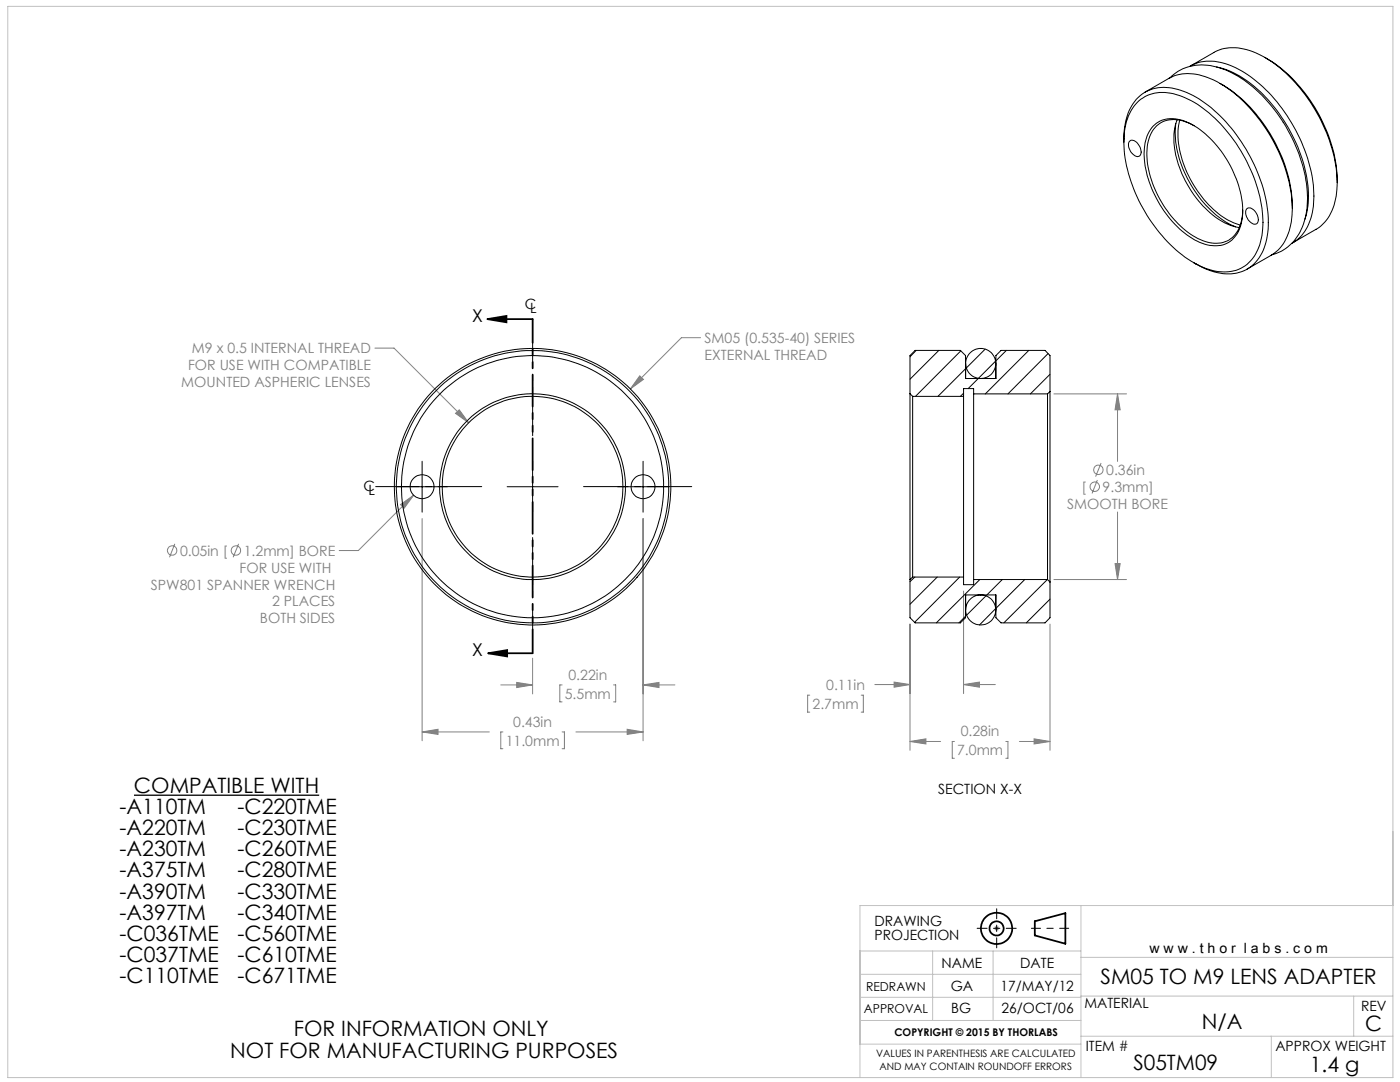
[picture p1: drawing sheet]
<svg xmlns="http://www.w3.org/2000/svg" width="279mm" height="216mm" viewBox="0 0 279 216" stroke-linecap="round" stroke-linejoin="round" font-family="sans-serif">
<g fill="none" stroke="#000" stroke-width=".35">
<path d="M97.3 63.7h9M97.3 63.7l3.8-.7v1.3zM97.4 130.4h8.9M97.4 130.4l3.8-.7v1.3zM206.5 183.8l6.1-1.6v6.1l-6.1-1.6z"/>
<circle cx="198.9" cy="185.2" r="3.1"/>
<circle cx="198.9" cy="185.2" r="1.4"/>
</g>
<g fill="none" stroke="#808080" stroke-width=".2">
<path d="M74.8 69.5h3.8l14.9 14.8M127.7 75l.7 .7-2.6 1.9zM139.8 67.4h-3.8l-10.2 10.2M210.3 78.6h14.5M223 78.6l.6 3.2h-1.1zM223 78.6v13.5M82.6 98.8l-11.1 11.1h-3.8M90.9 82.5l.8-.7 1.8 2.5zM219 95.8l-1.1 2.7M219.7 92.4l-1 2.7M34.9 108.5l-1.1 2.7M47.6 108.5l-1.1 2.7"/>
<path d="M79.9 100.7l2.7-1.9-2 2.6zM84.2 103.5v44.3M128.3 103.5v44.3M192.3 117.9v20.5M210.3 115.6h14.5M222.5 112.5h1.1l-.6 3.1zM223 102.2v13.4M99.9 136.7h6.4M103.1 136.2l3.2 .5-3.2 .5zM106.3 131.3v7.2M112.2 136.7h-.5v3.4h.5M122.4 136.7h.5v3.4h-.5"/>
<path d="M128.3 136.7l3.2-.5v1zM128.3 136.7h6.4M161.6 138.7h-.4v3.4h.4M171.9 138.7h.4v3.4h-.4M174.6 136.6h7M178.4 136.1l3.2 .5-3.2 .5zM181.6 124.5v25.2M192.3 136.6l3.2-.5v1zM192.3 136.6h6.3M209.5 124.5v25.2M84.2 146l3.2-.5v1zM84.2 146h13.4"/>
<path d="M100.4 146h-.5v3.4h.5M112.2 146h.4v3.4h-.4M114.9 146h13.4M125.2 145.5l3.1 .5-3.1 .5zM181.6 148l3.2-.6v1zM181.6 148h6.1M190.5 148h-.5v3.3h.5M200.7 148h.5v3.3h-.5M203.4 148h6.1M206.4 147.4l3.1 .6-3.1 .4zM198.4 185.2h1M198.5 184.9l.7 .7"/>
<path d="M198.9 184.7v1M199.2 184.9l-.7 .7"/>
<circle cx="218.5" cy="97.1" r=".95"/>
<circle cx="219.2" cy="93.7" r=".94"/>
<circle cx="34.4" cy="109.9" r=".95"/>
<circle cx="47.1" cy="109.9" r=".95"/>
</g>
<path d="M205.8 185.2h7.5" fill="none" stroke="#000" stroke-width=".2" stroke-dasharray="15.2 1.3 1.3 1.3" stroke-dashoffset="13.4"/>
<path d="M195 185.2h7.8M198.9 181.3v7.8" fill="none" stroke="#000" stroke-width=".2" stroke-dasharray="15.2 1.3 1.3 1.3" stroke-dashoffset="13.2"/>
<g fill="none" stroke="#c0c0c0" stroke-width=".2">
<path d="M1.6 1.3h276.4v213.7h-276.4zM171.6 189.8h44.1M171.6 199h44.1M171.6 194.4h44.1M186.1 189.8v13.8M198.2 189.8v13.8M215.7 198.8h62.3M215.7 180.7v34.3M215.7 191h62.3M270.2 198.8v8M278 180.7h-106.4v34.3M171.6 203.6h44.1"/>
<path d="M171.6 208.4h44.1M215.7 206.8h62.3M253.7 206.8v8.2"/>
</g>
<path d="M26.7 158.7h37" fill="none" stroke="#000" stroke-width=".26"/>
<path d="M106.3 86.9v-23.2" fill="none" stroke="#000" stroke-width=".2" stroke-dasharray="15.2 1.3 1.3 1.3" stroke-dashoffset="5.5"/>
<path d="M96.1 97.1h-21.1" fill="none" stroke="#000" stroke-width=".2" stroke-dasharray="15.2 1.3 1.3 1.3" stroke-dashoffset="6.6"/>
<path d="M106.3 107.3v22.7" fill="none" stroke="#000" stroke-width=".2" stroke-dasharray="15.2 1.3 1.3 1.3" stroke-dashoffset="5.8"/>
<path d="M116.5 97.1h21.5" fill="none" stroke="#000" stroke-width=".2" stroke-dasharray="15.2 1.3 1.3 1.3" stroke-dashoffset="6.4"/>
<path d="M79.2 97.1h10.1M84.2 92v10.2M101.2 97.1h10.2M106.3 92v10.2M123.3 97.1h10.1M128.3 92v10.2" fill="none" stroke="#000" stroke-width=".2"/>
<path d="M106.3 63.7v66.6" fill="none" stroke="#000" stroke-width=".35" stroke-dasharray="6.3 1.3 1.3 1.3 1.3 1.3" stroke-dashoffset="1.6"/>
<path d="M97.3 63.7l3.8-.7v1.3zM97.4 130.4l3.8-.7v1.3z" fill="#000"/>
<path d="M90.9 82.5l2.6 1.8-1.8-2.5zM103.1 136.2l3.2 .5-3.2 .5zM128.3 136.7l3.2-.5v1zM125.2 145.5l3.1 .5-3.1 .5zM84.2 146l3.2-.5v1zM127.7 75l-1.9 2.6 2.6-1.9zM79.9 100.7l.7 .7 2-2.6zM222.5 112.5h1.1l-.6 3.1zM223 78.6l.6 3.2h-1.1zM178.4 136.1l3.2 .5-3.2 .5zM192.3 136.6l3.2-.5v1zM181.6 148l3.2-.6v1zM206.4 147.4l3.1 .6-3.1 .4z" fill="#808080"/>
<g fill="none" stroke="#000" stroke-width=".2">
<path d="M228.5 18.4l4.8-2.8a9.1 9.1 0 0 1 8.4 .1 28 28 0 0 1 12.6 12.8 29.8 29.8 0 0 1 3.6 13.1M233.4 15.6a9.6 9.6 0 0 1 10.6-1.8 26.1 26.1 0 0 1 12.3 10.9 28.2 28.2 0 0 1 4.5 16.9 10.4 10.4 0 0 1-5.6 8.7l-1.4 .5M237.5 13.2a9.5 9.5 0 0 1 9.1 .3 29.5 29.5 0 0 1 12.8 14.1 24.3 24.3 0 0 1 2.4 15.4 8.5 8.5 0 0 1-4 5.5M237.6 13.2l4.7-2.7a9.4 9.4 0 0 1 8.9 .3 29.7 29.7 0 0 1 13.2 14.9 26.8 26.8 0 0 1 2.5 10.7M242.8 13.4a20.9 20.9 0 0 1 11.5 7.9 30.1 30.1 0 0 1 6.8 18.5l-.2 2-.4 1.9M243.5 16.7a29.9 29.9 0 0 1 12.9 16 26.4 26.4 0 0 1 1.5 8.9M252.4 11.5a30.7 30.7 0 0 1 14.1 20.7l.4 4.2M224.3 28.4a11.5 11.5 0 0 1 3.2-9.3 8 8 0 0 1 8.2-1.1 24.1 24.1 0 0 1 11.6 9.6 29.5 29.5 0 0 1 5.8 18.2 9.5 9.5 0 0 1-4.4 8 9.9 9.9 0 0 1-9.4-.8l-1.1-.6M225.4 28.2a1.28 1.28 0 0 1 1.9 .8 1.49 1.49 0 0 1 0 2.2 2.15 2.15 0 0 1-2.1-2.1v-.6zM226.9 20.5a8 8 0 0 1 9-1.2 24.5 24.5 0 0 1 10.8 9.3 29.2 29.2 0 0 1 5.3 16.4 9.6 9.6 0 0 1-4 8.3 9.1 9.1 0 0 1-8.5-.2 28.1 28.1 0 0 1-12.2-13 24.2 24.2 0 0 1-2.6-15.3 9.4 9.4 0 0 1 2.2-4.3zM230.2 25.2a5.8 5.8 0 0 1 6.7-.8 20 20 0 0 1 9.6 10.7 14.1 14.1 0 0 1 .7 11 5.2 5.2 0 0 1-6.8 2.6 18 18 0 0 1-9.6-9.1 17.9 17.9 0 0 1-2.3-11.1 6.9 6.9 0 0 1 1.7-3.3zM234.7 24.6a20.8 20.8 0 0 0 4.6 14.7 17.8 17.8 0 0 0 7.3 6"/>
<path d="M234.9 23.9a13.9 13.9 0 0 0 .8 10.2 19.9 19.9 0 0 0 9.2 10.6l2.4 .7M235.4 24a17.2 17.2 0 0 0 2.5 12.3 17.8 17.8 0 0 0 9.3 8.5l.3 .1M238.3 25.1a6.6 6.6 0 0 0-6.8-.5 7 7 0 0 0-2.6 6.4 21.1 21.1 0 0 0 10.1 16.6 6 6 0 0 0 7.2-.5 7.6 7.6 0 0 0 1.8-5.2M266.9 36.4a10.9 10.9 0 0 1-3.6 9l-5.3 3M248.8 41.7a1.31 1.31 0 0 1 1.9 .8 1.84 1.84 0 0 1 .1 2.1 1.73 1.73 0 0 1-2-1.3 1.84 1.84 0 0 1 0-1.6zM257.9 41.6a11.1 11.1 0 0 1-3.2 8.6l-1 .7-4.8 2.8M181.6 78.6v37M181.6 78.6l.5 .5M182.1 79.1v36M182.1 79.1h10.2M182.8 69.9l-1.2 1.3M187.4 69.9l-5.8 5.8"/>
<path d="M191.7 70l-9 9.1M192.3 78.5l-.6 .6M192.3 79.1v36M192.7 73.6l-5.5 5.5M192.7 72.5v3M194.3 78.6v37M194.3 78.6h14.8M194.3 78.6v-1.1h-2v1.6M196.6 69.7l-3.7 3.7M198.7 72.1l-5.5 5.4M198.7 72.5v3M200.8 69.9l-2 2.1"/>
<path d="M205.3 69.9l-8.7 8.7M209.1 78.6v37M209.2 70.6l-8 8M209.5 74.7l-3.9 3.9M209.5 78.1v38M209.5 78.1v-7.2l-.9-1h-8.8l-1 1v4.6h-6.1v-4.6l-1-1h-9.1l-1 1v7.7M209.5 78.1l-.4 .5M181.6 115.6v7.7l1 1h9.1l1-1v-4.6h6.1v4.6l1 1h8.8l.9-1v-7.2M182.1 115.1l-.5 .5M182.1 115.1h10.2M182.6 115.1l-1 1M187 115.1l-5.4 5.5"/>
<path d="M191.5 115.1l-9 9.1M192.3 115.1v1.6h2v-1.1M192.7 118.7v3M194.3 115.6h14.8M195.5 115.6l-8.6 8.7M196.8 118.9l-3.9 3.9M198.7 118.7v3M200 115.6l-3 3.1M204.5 115.6l-5.7 5.8M209 115.6l-8.7 8.7M209.1 115.6l.4 .5M209.5 119.6l-4.7 4.7"/>
<path d="M192.7 123l-1.3 1.3M198.7 121.4l-3.2 3.3"/>
<circle cx="195.7" cy="72.5" r="3"/>
<circle cx="84.2" cy="97.1" r="2.39"/>
<circle cx="106.3" cy="97.1" r="26.2"/>
<circle cx="106.3" cy="97.1" r="18.5"/>
<circle cx="106.3" cy="97.1" r="18"/>
<circle cx="106.3" cy="97.1" r="27.2"/>
<circle cx="106.3" cy="97.1" r="27.6"/>
<circle cx="128.3" cy="97.1" r="2.39"/>
<circle cx="195.7" cy="121.7" r="3"/>
</g>
<g font-size="4.2">
<text x="26.7" y="158.2">COMPATIBLE WITH</text>
<text x="23.8" y="162.4">-A110TM</text>
<text x="23.8" y="166.6">-A220TM</text>
<text x="47.4" y="162.4">-C220TME</text>
<text x="47.4" y="166.6">-C230TME</text>
<text x="23.8" y="170.8">-A230TM</text>
<text x="47.4" y="170.8">-C260TME</text>
<text x="23.8" y="175.1">-A375TM</text>
<text x="23.8" y="179.3">-A390TM</text>
<text x="47.4" y="175.1">-C280TME</text>
<text x="47.4" y="179.3">-C330TME</text>
<text x="23.8" y="183.5">-A397TM</text>
<text x="47.4" y="183.5">-C340TME</text>
<text x="23.8" y="187.8">-C036TME</text>
<text x="23.8" y="192">-C037TME</text>
<text x="47.4" y="187.8">-C560TME</text>
<text x="47.4" y="192">-C610TME</text>
<text x="23.8" y="196.2">-C110TME</text>
<text x="47.4" y="196.2">-C671TME</text>
<text x="219.6" y="196.3">SM05 TO M9 LENS ADAPTER</text>
<text x="58.6" y="206.8">FOR INFORMATION ONLY</text>
<text x="239.8" y="205.3">N/A</text>
<text x="272.5" y="205.8">C</text>
<text x="45.9" y="211">NOT FOR MANUFACTURING PURPOSES</text>
<text x="226.2" y="213.6">S05TM09</text>
<text x="261.4" y="213.9">1.4 g</text>
</g>
<g font-size="3.5">
<text x="94.2" y="64.3">X</text>
<text x="94.2" y="130.9">X</text>
</g>
<g font-size="2.8">
<text x="104.7" y="61.6">C</text>
<text x="105.8" y="62.4">L</text>
<text x="72.5" y="97.9">C</text>
<text x="73.6" y="98.7">L</text>
<text x="187.2" y="158.5">SECTION X-X</text>
<text x="174.5" y="184.8">DRAWING</text>
<text x="174.5" y="187.6">PROJECTION</text>
<text x="229.4" y="190.2">w w w . t h o r l a b s . c o m</text>
<text x="187.9" y="193.2">NAME</text>
<text x="189.7" y="197.7">GA</text>
<text x="199.7" y="197.7">17/MAY/12</text>
<text x="203.6" y="193.2">DATE</text>
<text x="189.8" y="202.2">BG</text>
<text x="199.9" y="202.2">26/OCT/06</text>
<text x="216.4" y="201.2">MATERIAL</text>
<text x="271.6" y="201.8">REV</text>
<text x="216.7" y="209.7">ITEM #</text>
<text x="254.5" y="209.7">APPROX WEIGHT</text>
</g>
<g font-size="2.8" fill="#808080">
<text x="38.3" y="70.5">M9 x 0.5 INTERNAL THREAD</text>
<text x="140.6" y="68.5">SM05 (0.535-40) SERIES</text>
<text x="140.6" y="71.8">EXTERNAL THREAD</text>
<text x="36.2" y="77.2">MOUNTED ASPHERIC LENSES</text>
<text x="37.5" y="73.9">FOR USE WITH COMPATIBLE</text>
<text x="220.8" y="94.8">0.36in</text>
<text x="213" y="101.5">SMOOTH BORE</text>
<text x="215.9" y="98.2">[</text>
<text x="220.1" y="98.2">9.3mm]</text>
<text x="35.9" y="110.9">0.05in [</text>
<text x="48.7" y="110.9">1.2mm] BORE</text>
<text x="30.1" y="117.6">SPW801 SPANNER WRENCH</text>
<text x="47.8" y="114.3">FOR USE WITH</text>
<text x="51.9" y="124.4">BOTH SIDES</text>
<text x="54.3" y="121">2 PLACES</text>
<text x="113.4" y="135.6">0.22in</text>
<text x="164.9" y="137.7">0.11in</text>
<text x="112.7" y="139.4">5.5mm</text>
<text x="162.2" y="141.5">2.7mm</text>
<text x="100.9" y="148.8">11.0mm</text>
<text x="102.4" y="145">0.43in</text>
<text x="191.7" y="146.9">0.28in</text>
<text x="191" y="150.7">7.0mm</text>
</g>
<g font-size="2.5">
<text x="172.9" y="197.7">REDRAWN</text>
<text x="172.4" y="202.2">APPROVAL</text>
</g>
<text font-size="2.1" x="178.5" y="206.8">COPYRIGHT © 2015 BY THORLABS</text>
<g font-size="2">
<text x="174.8" y="211">VALUES IN PARENTHESIS ARE CALCULATED</text>
<text x="175.5" y="213.5">AND MAY CONTAIN ROUNDOFF ERRORS</text>
</g>
</svg>
